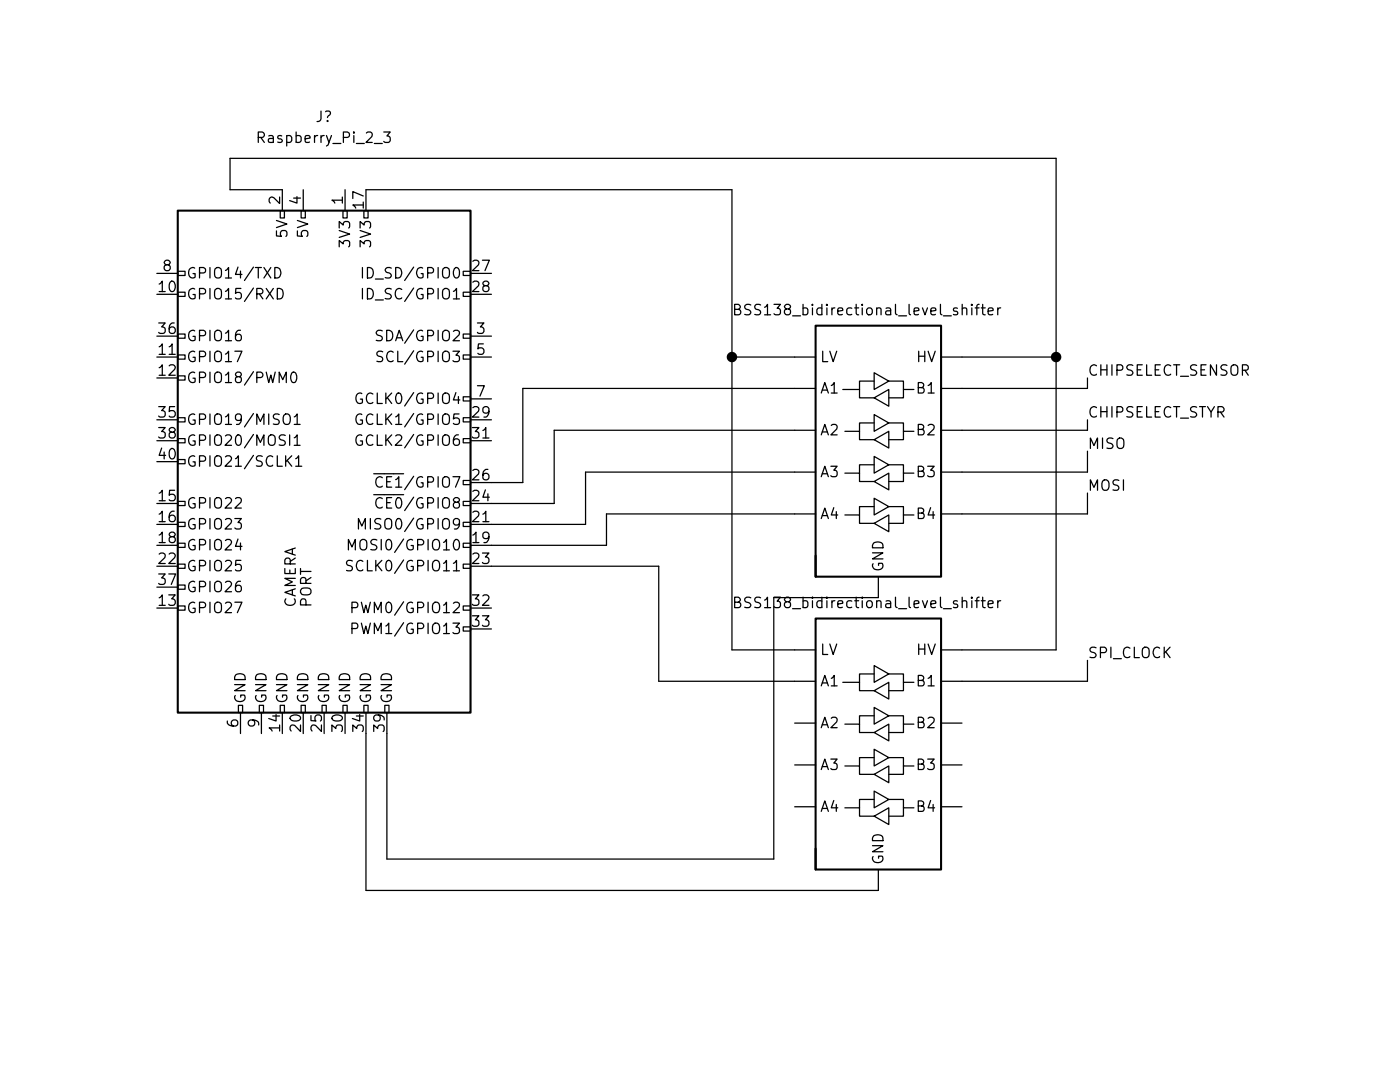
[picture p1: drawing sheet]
EESchema Schematic File Version 4
LIBS:komm-cache
EELAYER 26 0
EELAYER END
$Descr User 6694 5118
encoding utf-8
Sheet 1 1
Title "Kommunikationsmodul"
Date "2018-11-06"
Rev "v0.1"
Comp ""
Comment1 "Raspberry pi connected to SPI bus via two level shifter"
Comment2 ""
Comment3 ""
Comment4 ""
$EndDescr
$Comp
L komm-rescue:Raspberry_Pi_2_3-Connector J?
U 1 1
P 1550 2200
F 0 "J?" H 1550 3850 50  0000 C CNN
F 1 "Raspberry_Pi_2_3" H 1550 3750 50  0000 C CNN
F 2 "" H 1550 2200 50  0001 C CNN
F 3 "https://www.raspberrypi.org/documentation/hardware/raspberrypi/schematics/rpi_SCH_3bplus_1p0_reduced.pdf" H 1550 2200 50  0001 C CNN
	1    1550 2200
	1    0    0    -1  
$EndComp
$Comp
L komm-rescue:BSS138_bidirectional_level_shifter-Logic_LevelTranslator levelshifter?
U 1 1
P 4200 2150
F 0 "levelshifter?" H 4200 3050 50  0001 C CIN
F 1 "BSS138_bidirectional_level_shifter" H 4146 2826 50  0000 C CNN
F 2 "adafruit_i2c_level_shifter" H 4350 1100 50  0001 C CNN
F 3 "http://www.ti.com/lit/ds/symlink/txb0104.pdf" H 4310 2245 50  0001 C CNN
	1    4200 2150
	1    0    0    -1  
$EndComp
Wire Wire Line
	1350 900  1100 900 
Wire Wire Line
	1100 900  1100 750 
Wire Wire Line
	1100 750  5050 750 
Wire Wire Line
	5050 750  5050 1700
Wire Wire Line
	5050 1700 4600 1700
Text Notes 1500 2900 1    50   ~ 0
CAMERA \nPORT\n
$Comp
L komm-rescue:BSS138_bidirectional_level_shifter-Logic_LevelTranslator levelshifter?
U 1 1
P 4200 3550
F 0 "levelshifter?" H 4200 4450 50  0001 C CIN
F 1 "BSS138_bidirectional_level_shifter" H 4146 4226 50  0000 C CNN
F 2 "adafruit_i2c_level_shifter" H 4350 2500 50  0001 C CNN
F 3 "http://www.ti.com/lit/ds/symlink/txb0104.pdf" H 4310 3645 50  0001 C CNN
	1    4200 3550
	1    0    0    -1  
$EndComp
Wire Wire Line
	1750 3500 1750 4250
Wire Wire Line
	1750 4250 4200 4250
Wire Wire Line
	1850 4100 3700 4100
Wire Wire Line
	3700 4100 3700 2850
Wire Wire Line
	3700 2850 4200 2850
Wire Wire Line
	1850 3500 1850 4100
Wire Wire Line
	2350 2300 2500 2300
Wire Wire Line
	2500 2300 2500 1850
Wire Wire Line
	2500 1850 3800 1850
Wire Wire Line
	2350 2400 2650 2400
Wire Wire Line
	2650 2400 2650 2050
Wire Wire Line
	2650 2050 3800 2050
Wire Wire Line
	2350 2500 2800 2500
Wire Wire Line
	2800 2500 2800 2250
Wire Wire Line
	2800 2250 3800 2250
Wire Wire Line
	2350 2600 2900 2600
Wire Wire Line
	2900 2600 2900 2450
Wire Wire Line
	2900 2450 3800 2450
Wire Wire Line
	2350 2700 3150 2700
Wire Wire Line
	3150 2700 3150 3250
Wire Wire Line
	3150 3250 3800 3250
Connection ~ 5050 1700
Wire Wire Line
	5050 1700 5050 3100
Wire Wire Line
	5050 3100 4600 3100
Wire Wire Line
	3500 900  3500 1700
Wire Wire Line
	3500 3100 3800 3100
Wire Wire Line
	1750 900  3500 900 
Wire Wire Line
	3500 1700 3800 1700
Connection ~ 3500 1700
Wire Wire Line
	3500 1700 3500 3100
Text Label 5200 1800 0    50   ~ 0
CHIPSELECT_SENSOR
Wire Wire Line
	4600 1850 5200 1850
Wire Wire Line
	5200 1850 5200 1800
Text Label 5200 2000 0    50   ~ 0
CHIPSELECT_STYR
Wire Wire Line
	4600 2050 5200 2050
Wire Wire Line
	5200 2050 5200 2000
Text Label 5200 2150 0    50   ~ 0
MISO
Text Label 5200 2350 0    50   ~ 0
MOSI
Wire Wire Line
	4600 2250 5200 2250
Wire Wire Line
	5200 2250 5200 2150
Wire Wire Line
	4600 2450 5200 2450
Wire Wire Line
	5200 2450 5200 2350
Wire Wire Line
	4600 3250 5200 3250
Wire Wire Line
	5200 3250 5200 3150
Text Label 5200 3150 0    50   ~ 0
SPI_CLOCK
$EndSCHEMATC
